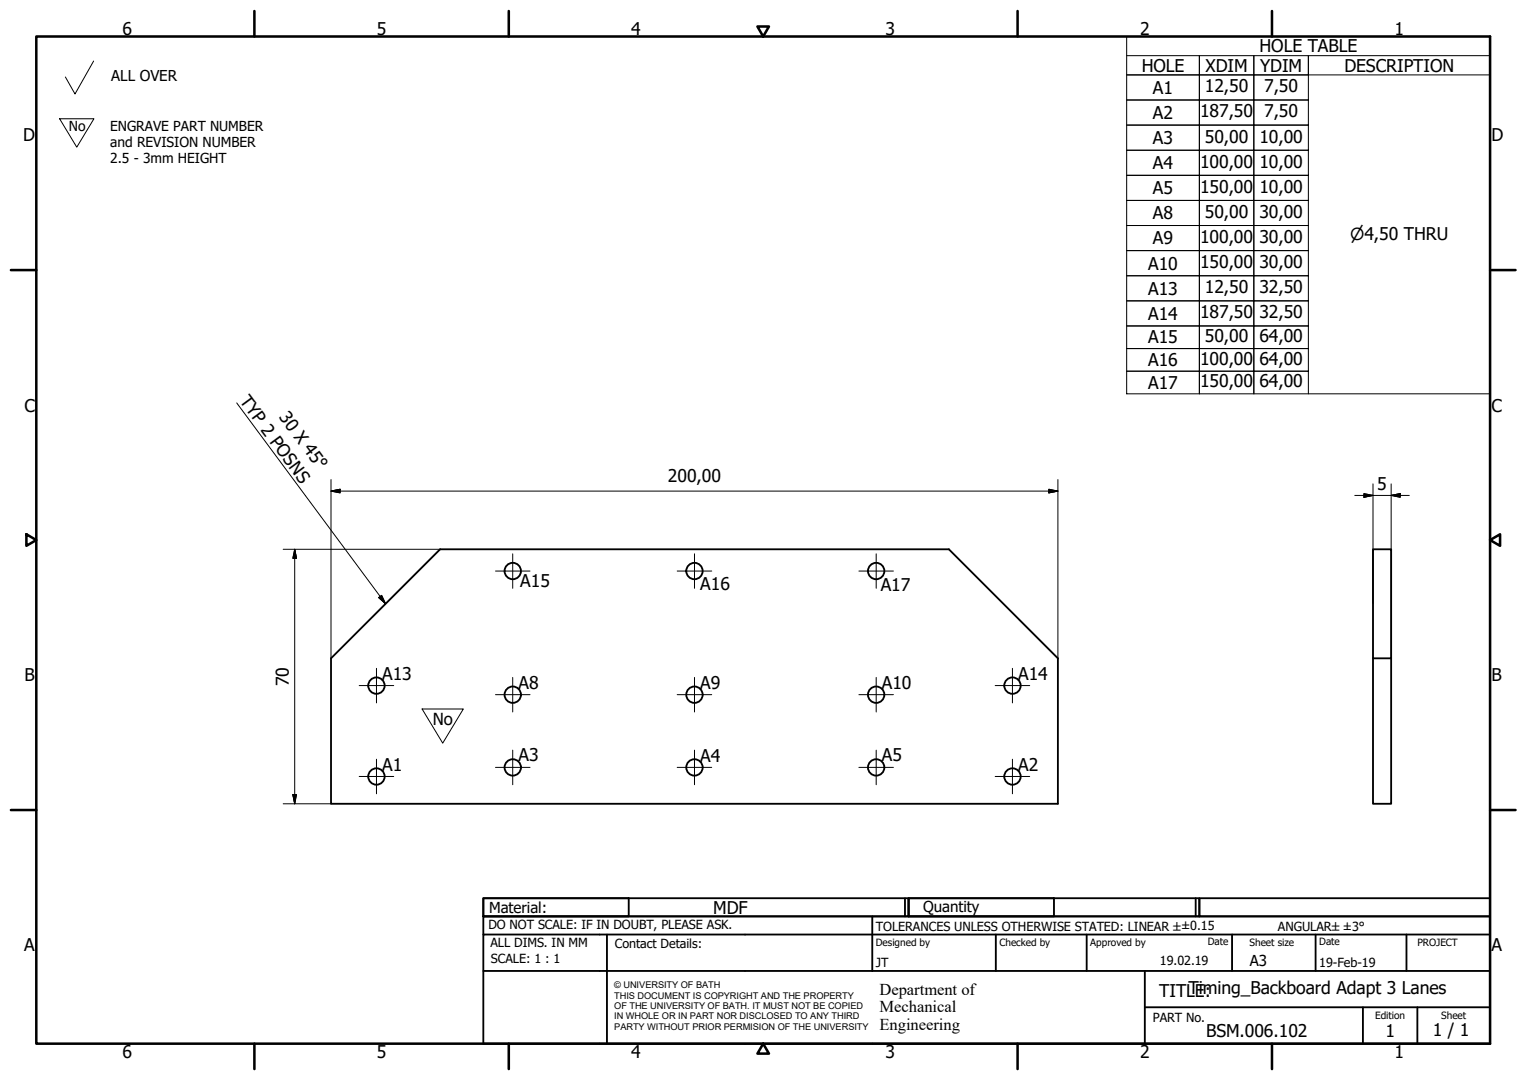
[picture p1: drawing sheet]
<svg xmlns="http://www.w3.org/2000/svg" width="420mm" height="297mm" viewBox="0 0 420 297" stroke-linecap="round" stroke-linejoin="round" font-family="sans-serif">
<!-- layer: Visible (ISO) -->
<g fill="none" stroke="#000" stroke-width=".51">
<path d="M377.8 151.1h5v30h-5zM91.1 181.1l30-30h140l30 30v40h-200zM377.8 181.1v40h5v-40"/>
<circle cx="141.1" cy="157.1" r="2.25"/>
<circle cx="191.1" cy="157.1" r="2.25"/>
<circle cx="241.1" cy="157.1" r="2.25"/>
<circle cx="103.6" cy="188.6" r="2.25"/>
<circle cx="141.1" cy="191.1" r="2.25"/>
<circle cx="191.1" cy="191.1" r="2.25"/>
<circle cx="241.1" cy="191.1" r="2.25"/>
<circle cx="278.6" cy="188.6" r="2.25"/>
<circle cx="103.6" cy="213.6" r="2.25"/>
<circle cx="141.1" cy="211.1" r="2.25"/>
<circle cx="191.1" cy="211.1" r="2.25"/>
<circle cx="241.1" cy="211.1" r="2.25"/>
<circle cx="278.6" cy="213.6" r="2.25"/>
</g>
<!-- layer: Border (ISO) -->
<g fill="none" stroke="#000" stroke-width=".7">
<path d="M10 10h400v277h-400zM70 3v7M140 3v7M208.4 7.3h3.2l-1.6 2.7zM280 3v7M350 3v7M3 74.3h7M410 74.3h7M7.3 146.9l2.7 1.6-2.7 1.6zM410 148.5l2.7-1.6v3.2zM3 222.8h7M410 222.8h7"/>
<path d="M70 287v7M140 287v7M210 287l1.6 2.8h-3.2zM280 287v7M350 287v7"/>
</g>
<!-- layer: Title (ISO) -->
<g fill="none" stroke="#000" stroke-width=".51">
<path d="M133 247h40v5h-40zM133 247h117v5h-117zM133 257v-5h277v5M133 257h277v30h-277zM167 257v30M240 252v15M249 247v5M250 247h40v5h-40zM250 247h80v5h-80zM274 257v10M299 257v10M329 247v5"/>
<path d="M330 247h80v5h-80zM339 257v10M362 257v10M387 257v10M133 267h277M315 277h95M315 267v20M375 277v10M390 277v10"/>
</g>
<!-- layer: Symbol (ISO) -->
<g fill="none" stroke="#000" stroke-width=".28">
<path d="M310 15.3h20v5.3h-20h20v6.9h-20h20v6.9h-20h20v6.9h-20h20v6.9h-20h20v6.9h-20h20v6.9h-20h20v6.9h-20h20v6.9h-20h20v6.9h-20h20v6.9h-20h20v6.3h-20h20v6.2h-20h20v6.2v-6.2h15v6.2v-6.2h15v6.2M310 10h100v98.3h-100zM330 15.3h15v5.3h-15zM345 15.3h15v5.3h-15zM410 15.3h-50v5.3h50M330 20.6h15v6.9h-15zM330 27.5h15v6.9h-15zM330 34.4h15v6.9h-15zM345 20.6h15v6.9h-15zM345 27.5h15v6.9h-15zM345 34.4h15v6.9h-15zM330 41.3h15v6.9h-15z"/>
<path d="M330 48.2h15v6.9h-15zM330 55.1h15v6.9h-15zM345 41.3h15v6.9h-15zM345 48.2h15v6.9h-15zM345 55.1h15v6.9h-15zM330 62h15v6.9h-15zM330 68.9h15v6.9h-15zM330 75.8h15v6.9h-15zM345 62h15v6.9h-15zM345 68.9h15v6.9h-15zM345 75.8h15v6.9h-15zM330 82.7h15v6.9h-15z"/>
<path d="M330 89.6h15v6.3h-15zM330 95.9h15v6.2h-15zM345 82.7h15v6.9h-15zM345 89.6h15v6.3h-15zM345 95.9h15v6.2h-15zM65.1 110.8l41 55.3M104.2 164.3l.8-.5 1.1 2.3z"/>
</g>
<!-- layer: Sketch Geometry (ISO) -->
<path d="M25.8 16.8l-5.2 9.1-2.6-4.7M16.4 32.7h9.4l-4.7 7.8zM116.1 195h11.4l-5.7 9.4z" fill="none" stroke="#000" stroke-width=".28"/>
<path d="M121.8 213.8h.1" fill="none" stroke="#fff" stroke-width=".28"/>
<!-- layer: Center Mark (ISO) -->
<g fill="none" stroke="#000" stroke-width=".28">
<path d="M136.3 157.1h9.5M141.1 152.3v9.5M186.3 157.1h9.5M191.1 152.3v9.5M236.3 157.1h9.5M241.1 152.3v9.5M98.8 188.6h9.5M103.6 183.8v9.5M136.3 191.1h9.5M141.1 186.3v9.5M186.3 191.1h9.5M191.1 186.3v9.5"/>
<path d="M236.3 191.1h9.5M241.1 186.3v9.5M273.8 188.6h9.5M278.6 183.8v9.5M98.8 213.6h9.5M103.6 208.8v9.5M136.3 211.1h9.5M141.1 206.3v9.5M186.3 211.1h9.5M191.1 206.3v9.5M236.3 211.1h9.5M241.1 206.3v9.5"/>
<path d="M273.8 213.6h9.5M278.6 208.8v9.5"/>
</g>
<!-- layer: Dimension (ISO) -->
<g fill="none" stroke="#000" stroke-width=".28">
<path d="M91.1 135.1l2.5-.5v1zM91.1 135.1h200M91.1 131.9v49.2M288.6 134.6l2.5 .5-2.5 .5zM291.1 131.9v49.2M372.8 136.3h15M375.3 135.8l2.5 .5-2.5 .5zM377.8 133.1v33M382.8 136.3l2.5-.5v1zM382.8 133.1v48M77.9 151.1h43.2M81.1 151.1l.5 2.5h-1z"/>
<path d="M81.1 151.1v70M80.6 218.6h1l-.5 2.5zM77.9 221.1h13.2"/>
</g>
<path d="M91.1 135.1l2.5-.5zM91.1 135.1l2.5-.5v1zM288.6 135.6l2.5-.5zM288.6 134.6l2.5 .5-2.5 .5zM375.3 136.8l2.5-.5zM375.3 135.8l2.5 .5-2.5 .5zM382.8 136.3l2.5-.5zM382.8 136.3l2.5-.5v1zM81.1 151.1l.5 2.5zM81.1 151.1l.5 2.5h-1zM80.6 218.6l.5 2.5zM80.6 218.6h1l-.5 2.5z" fill="#000" stroke="#000" stroke-width=".28"/>
<!-- layer: Symbol (ISO) -->
<path d="M104.2 164.3l1.9 1.8zM104.2 164.3l.8-.5 1.1 2.3z" fill="#000" stroke="#000" stroke-width=".28"/>
<g font-size="4.8">
<text x="33.7" y="9.6">6</text>
<text x="103.7" y="9.6">5</text>
<text x="173.7" y="9.6">4</text>
<text x="243.7" y="9.6">3</text>
<text x="313.7" y="9.6">2</text>
<text x="383.7" y="9.6">1</text>
<text x="346.6" y="14.4">HOLE TABLE</text>
<text x="314.1" y="19.7">HOLE</text>
<text x="331.7" y="19.7">XDIM</text>
<text x="346.7" y="19.7">YDIM</text>
<text x="369.9" y="19.7">DESCRIPTION</text>
<text x="317.2" y="25.8">A1</text>
<text x="331.5" y="25.4">12,50</text>
<text x="347.8" y="25.4">7,50</text>
<text x="317.2" y="32.8">A2</text>
<text x="330.2" y="32.3">187,50</text>
<text x="347.8" y="32.3">7,50</text>
<text x="6.3" y="38.9">D</text>
<text x="317.2" y="39.6">A3</text>
<text x="331.5" y="39.2">50,00</text>
<text x="346.5" y="39.2">10,00</text>
<text x="410.4" y="38.9">D</text>
<text x="317.2" y="46.5">A4</text>
<text x="330.2" y="46.1">100,00</text>
<text x="346.5" y="46.1">10,00</text>
<text x="317.2" y="53.4">A5</text>
<text x="330.2" y="53">150,00</text>
<text x="346.5" y="53">10,00</text>
<text x="331.5" y="59.9">50,00</text>
<text x="346.5" y="59.9">30,00</text>
<text x="317.2" y="60.3">A8</text>
<text x="317.2" y="67.2">A9</text>
<text x="330.2" y="66.8">100,00</text>
<text x="346.5" y="66.8">30,00</text>
<text x="315.9" y="74.1">A10</text>
<text x="330.2" y="73.7">150,00</text>
<text x="346.5" y="73.7">30,00</text>
<text x="315.9" y="81">A13</text>
<text x="331.5" y="80.7">12,50</text>
<text x="346.5" y="80.7">32,50</text>
<text x="315.9" y="88">A14</text>
<text x="330.2" y="87.6">187,50</text>
<text x="346.5" y="87.6">32,50</text>
<text x="315.9" y="94.5">A15</text>
<text x="331.5" y="94.1">50,00</text>
<text x="346.5" y="94.1">64,00</text>
<text x="315.9" y="100.7">A16</text>
<text x="330.2" y="100.3">100,00</text>
<text x="346.5" y="100.3">64,00</text>
<text x="315.9" y="107">A17</text>
<text x="330.2" y="106.6">150,00</text>
<text x="346.5" y="106.6">64,00</text>
<text x="6.7" y="113.2">C</text>
<text x="65.8" y="110.3" transform="rotate(53 65.8 110.3)">TYP 2 POSNS</text>
<text x="410.4" y="113.2">C</text>
<text x="76.6" y="114.6" transform="rotate(53 76.6 114.6)">30 X 45°</text>
<text x="183.8" y="132.7">200,00</text>
<text x="379" y="134.7">5</text>
<text x="143.2" y="161.4">A15</text>
<text x="192.7" y="162.2">A16</text>
<text x="242.3" y="162.4">A17</text>
<text x="6.8" y="187.4">B</text>
<text x="79.5" y="188.7" transform="rotate(-90 79.5 188.7)">70</text>
<text x="105.2" y="186.9">A13</text>
<text x="142.7" y="189.4">A8</text>
<text x="192.7" y="189.4">A9</text>
<text x="242.7" y="189.4">A10</text>
<text x="280.2" y="187">A14</text>
<text x="410.4" y="187.4">B</text>
<text x="142.7" y="209.4">A3</text>
<text x="192.7" y="209.5">A4</text>
<text x="242.7" y="209.4">A5</text>
<text x="105.2" y="212">A1</text>
<text x="280.2" y="212">A2</text>
<text x="196.3" y="251.4">MDF</text>
<text x="6.7" y="261.7">A</text>
<text x="410.4" y="261.7">A</text>
<text x="319" y="274.2">TITLTEiming_Backboard Adapt 3 Lanes</text>
<text x="331.5" y="274.2">:</text>
<text x="331.9" y="285.3">BSM.006.102</text>
<text x="381.2" y="285.3">1</text>
<text x="394.2" y="285">1 / 1</text>
<text x="33.7" y="291">6</text>
<text x="103.7" y="290.9">5</text>
<text x="173.7" y="290.9">4</text>
<text x="243.7" y="291">3</text>
<text x="313.7" y="291">2</text>
<text x="383.7" y="290.9">1</text>
</g>
<g font-size="4.6">
<text x="371.5" y="66.1">⌀4,50 THRU</text>
<text x="119.1" y="199.4">No</text>
<text x="242" y="273.7">Department of</text>
<text x="242" y="278.4">Mechanical</text>
<text x="242" y="283.2">Engineering</text>
</g>
<g font-size="4.1">
<text x="30.6" y="22.3">ALL OVER</text>
<text x="134.6" y="251.1">Material:</text>
<text x="254" y="250.8">Quantity</text>
<text x="343.9" y="265.6">A3</text>
</g>
<g font-size="3.8">
<text x="18.9" y="36">No</text>
<text x="30.3" y="35.9">ENGRAVE PART NUMBER</text>
<text x="30.3" y="40.4">and REVISION NUMBER</text>
<text x="30.3" y="45">2.5 - 3mm HEIGHT</text>
</g>
<g font-size="3.5">
<text x="134.4" y="255.6">DO NOT SCALE: IF IN DOUBT, PLEASE ASK.</text>
<text x="241" y="256">TOLERANCES UNLESS OTHERWISE STATED: LINEAR ±±0.15</text>
<text x="351.6" y="256">ANGULAR±±3°</text>
<text x="134.9" y="260.6">ALL DIMS. IN MM</text>
<text x="169.2" y="260.6">Contact Details:</text>
<text x="135.1" y="264.8">SCALE: 1 : 1</text>
<text x="241" y="266">JT</text>
<text x="319.2" y="265.5">19.02.19</text>
<text x="363" y="266">19-Feb-19</text>
<text x="317.2" y="281.2">PART No.</text>
</g>
<g font-size="2.8">
<text x="241" y="260.1">Designed by</text>
<text x="275" y="260.1">Checked by</text>
<text x="300" y="260.1">Approved by</text>
<text x="332.3" y="260">Date</text>
<text x="343.8" y="260.1">Sheet size</text>
<text x="363" y="260">Date</text>
<text x="390" y="260.1">PROJECT</text>
<text x="378.4" y="280.1">Edition</text>
<text x="396.6" y="280.1">Sheet</text>
</g>
<g font-size="2.5">
<text x="169" y="271.9">© UNIVERSITY OF BATH</text>
<text x="169" y="274.7">THIS DOCUMENT IS COPYRIGHT AND THE PROPERTY</text>
<text x="169" y="277.5">OF THE UNIVERSITY OF BATH. IT MUST NOT BE COPIED</text>
<text x="169" y="280.4">IN WHOLE OR IN PART NOR DISCLOSED TO ANY THIRD</text>
<text x="169" y="283.2">PARTY WITHOUT PRIOR PERMISION OF THE UNIVERSITY</text>
</g>
</svg>
